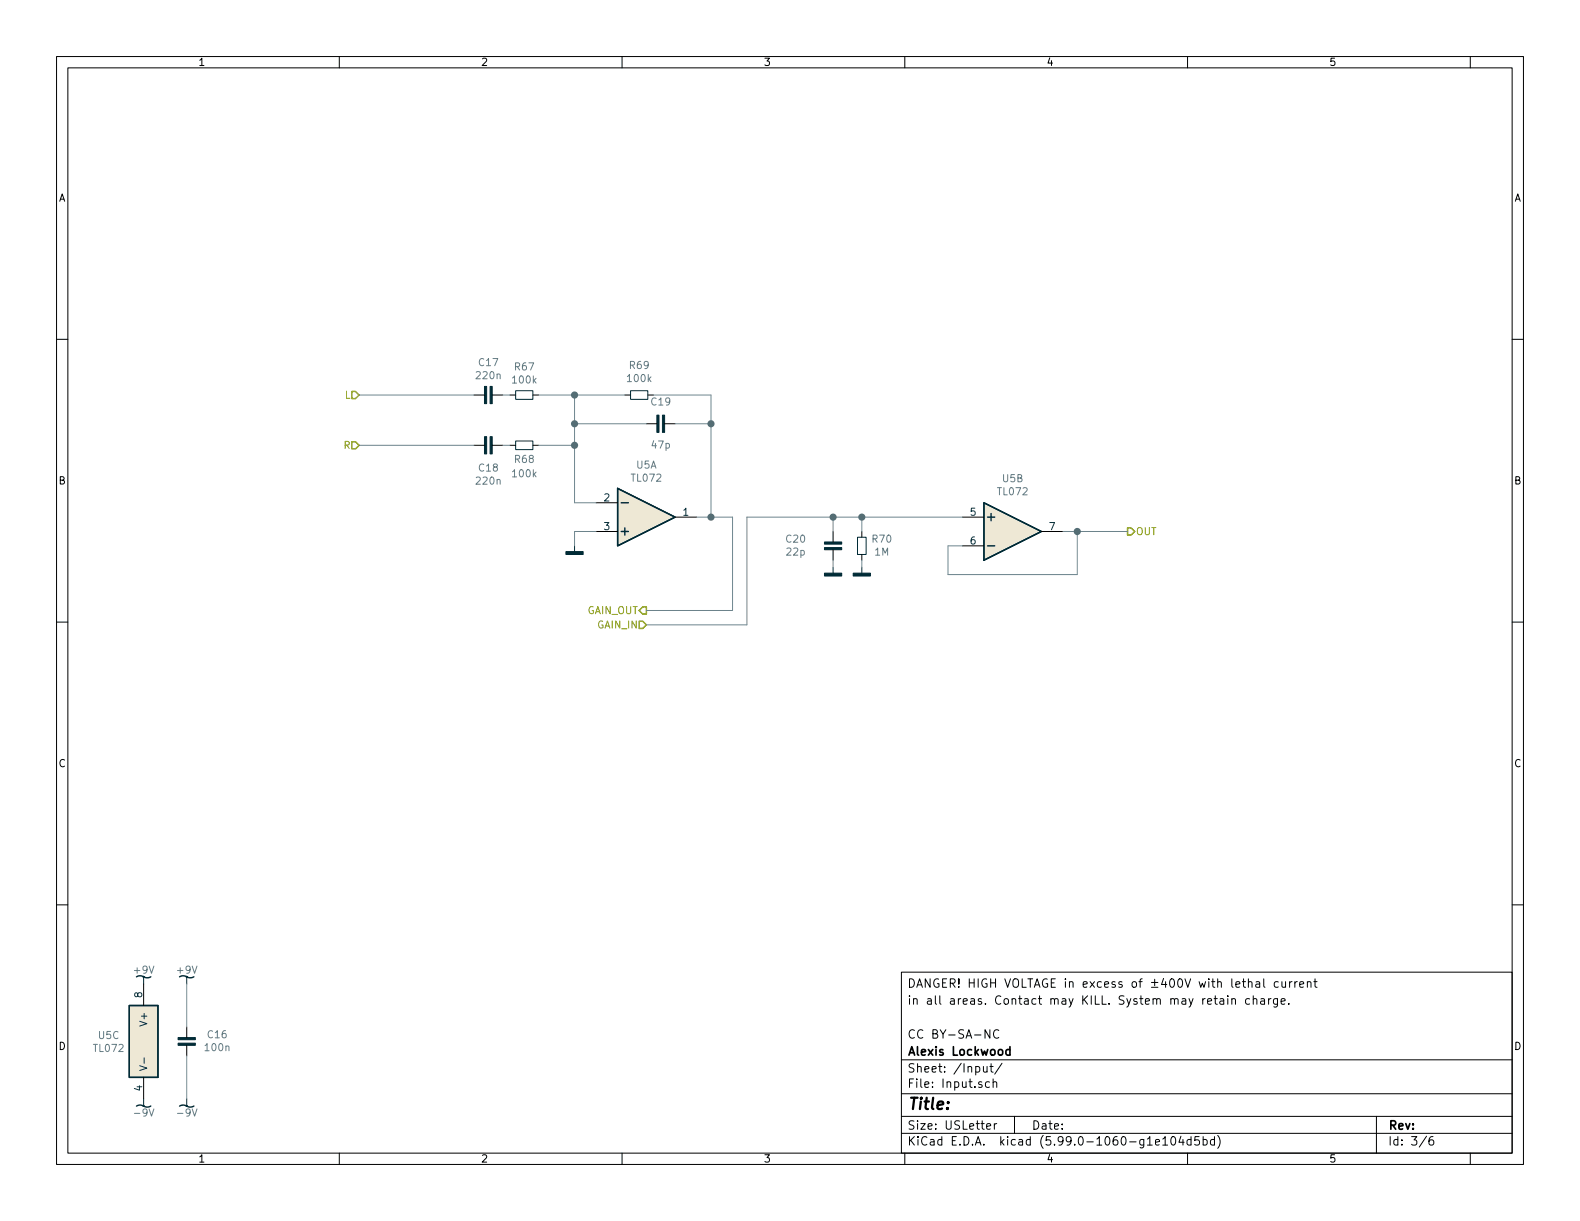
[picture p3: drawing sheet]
EESchema Schematic File Version 5
EELAYER 31 0
EELAYER END
$Descr USLetter 11000 8500
encoding utf-8
Sheet 2 6
Title ""
Date ""
Rev ""
Comp "Alexis Lockwood"
Comment1 "CC BY-SA-NC"
Comment2 ""
Comment3 "in all areas. Contact may KILL. System may retain charge."
Comment4 "DANGER! HIGH VOLTAGE in excess of ±400V with lethal current"
Comment5 ""
Comment6 ""
Comment7 ""
Comment8 ""
Comment9 ""
$EndDescr
Connection ~ 4000 3100
Connection ~ 4000 2750
Connection ~ 4000 2950
Connection ~ 4950 2950
Connection ~ 4950 3600
Connection ~ 7500 3700
Connection ~ 6000 3600
Connection ~ 5800 3600
Wire Wire Line
	1300 7150 1300 6850
Wire Wire Line
	1300 7650 1300 7350
Wire Wire Line
	2500 2750 3300 2750
Wire Wire Line
	2500 3100 3300 3100
Wire Wire Line
	3500 2750 3550 2750
Wire Wire Line
	3500 3100 3550 3100
Wire Wire Line
	3750 2750 4000 2750
Wire Wire Line
	3750 3100 4000 3100
Wire Wire Line
	4000 2750 4000 2950
Wire Wire Line
	4000 2750 4350 2750
Wire Wire Line
	4000 2950 4000 3100
Wire Wire Line
	4000 2950 4500 2950
Wire Wire Line
	4000 3100 4000 3500
Wire Wire Line
	4000 3500 4150 3500
Wire Wire Line
	4000 3700 4000 3800
Wire Wire Line
	4000 3700 4150 3700
Wire Wire Line
	4500 4250 5100 4250
Wire Wire Line
	4500 4350 5200 4350
Wire Wire Line
	4550 2750 4950 2750
Wire Wire Line
	4700 2950 4950 2950
Wire Wire Line
	4950 2750 4950 2950
Wire Wire Line
	4950 2950 4950 3600
Wire Wire Line
	4950 3600 4850 3600
Wire Wire Line
	5100 3600 4950 3600
Wire Wire Line
	5100 3600 5100 4250
Wire Wire Line
	5200 3600 5800 3600
Wire Wire Line
	5200 4350 5200 3600
Wire Wire Line
	5800 3600 5800 3700
Wire Wire Line
	5800 3600 6000 3600
Wire Wire Line
	5800 3900 5800 3950
Wire Wire Line
	6000 3600 6000 3700
Wire Wire Line
	6000 3600 6700 3600
Wire Wire Line
	6000 3900 6000 3950
Wire Wire Line
	6600 3800 6600 4000
Wire Wire Line
	6600 3800 6700 3800
Wire Wire Line
	6600 4000 7500 4000
Wire Wire Line
	7400 3700 7500 3700
Wire Wire Line
	7500 3700 7500 4000
Wire Wire Line
	7500 3700 7850 3700
Text HLabel 2500 2750 0    50   Input ~ 0
L
Text HLabel 2500 3100 0    50   Input ~ 0
R
Text HLabel 4500 4250 0    50   Output ~ 0
GAIN_OUT
Text HLabel 4500 4350 0    50   Input ~ 0
GAIN_IN
Text HLabel 7850 3700 2    50   Output ~ 0
OUT
$Comp
L power-all:+9V_wave #PWR?
U 1 1
P 1000 6850
F 0 "#PWR?" H 1000 7050 50  0001 C CNN
F 1 "+9V_wave" H 1000 7050 50  0001 C CNN
F 2 "" H 1000 6850 50  0001 C CNN
F 3 "" H 1000 6850 50  0001 C CNN
F 4 "+9V" H 1000 6950 50  0000 C CNN "Net"
	1    1000 6850
	1    0    0    -1  
$EndComp
$Comp
L power-all:-9V_wave #PWR?
U 1 1
P 1000 7650
F 0 "#PWR?" H 1000 7850 50  0001 C CNN
F 1 "-9V_wave" H 1000 7850 50  0001 C CNN
F 2 "" H 1000 7650 50  0001 C CNN
F 3 "" H 1000 7650 50  0001 C CNN
F 4 "-9V" H 1000 7750 50  0000 C CNN "Net"
	1    1000 7650
	-1   0    0    1   
$EndComp
$Comp
L power-all:+9V_wave #PWR?
U 1 1
P 1300 6850
F 0 "#PWR?" H 1300 7050 50  0001 C CNN
F 1 "+9V_wave" H 1300 7050 50  0001 C CNN
F 2 "" H 1300 6850 50  0001 C CNN
F 3 "" H 1300 6850 50  0001 C CNN
F 4 "+9V" H 1300 6950 50  0000 C CNN "Net"
	1    1300 6850
	1    0    0    -1  
$EndComp
$Comp
L power-all:-9V_wave #PWR?
U 1 1
P 1300 7650
F 0 "#PWR?" H 1300 7850 50  0001 C CNN
F 1 "-9V_wave" H 1300 7850 50  0001 C CNN
F 2 "" H 1300 7650 50  0001 C CNN
F 3 "" H 1300 7650 50  0001 C CNN
F 4 "-9V" H 1300 7750 50  0000 C CNN "Net"
	1    1300 7650
	-1   0    0    1   
$EndComp
$Comp
L power-all:GND #PWR?
U 1 1
P 4000 3800
F 0 "#PWR?" H 4000 3600 50  0001 C CNN
F 1 "GND" H 4000 3600 50  0001 C CNN
F 2 "" H 4000 3800 50  0001 C CNN
F 3 "" H 4000 3800 50  0001 C CNN
F 4 "GND" H 4000 3700 50  0001 C CNN "Net"
	1    4000 3800
	1    0    0    -1  
$EndComp
$Comp
L power-all:GND #PWR?
U 1 1
P 5800 3950
F 0 "#PWR?" H 5800 3750 50  0001 C CNN
F 1 "GND" H 5800 3750 50  0001 C CNN
F 2 "" H 5800 3950 50  0001 C CNN
F 3 "" H 5800 3950 50  0001 C CNN
F 4 "GND" H 5800 3850 50  0001 C CNN "Net"
	1    5800 3950
	1    0    0    -1  
$EndComp
$Comp
L power-all:GND #PWR?
U 1 1
P 6000 3950
F 0 "#PWR?" H 6000 3750 50  0001 C CNN
F 1 "GND" H 6000 3750 50  0001 C CNN
F 2 "" H 6000 3950 50  0001 C CNN
F 3 "" H 6000 3950 50  0001 C CNN
F 4 "GND" H 6000 3850 50  0001 C CNN "Net"
	1    6000 3950
	1    0    0    -1  
$EndComp
$Comp
L AltDevice:R R67
U 1 1
P 3650 2750
F 0 "R67" V 3844 2750 50  0000 C CNN
F 1 "100k" V 3753 2750 50  0000 C CNN
F 2 "Resistor_THT:R_Axial_DIN0207_L6.3mm_D2.5mm_P10.16mm_Horizontal" V 3690 2740 50  0001 C CNN
F 3 "~" H 3650 2750 50  0001 C CNN
F 4 "Stock:res/100k" H 3650 2750 50  0001 C CNN "BOM"
	1    3650 2750
	0    -1   -1   0   
$EndComp
$Comp
L AltDevice:R R68
U 1 1
P 3650 3100
F 0 "R68" V 3550 3100 50  0000 C CNN
F 1 "100k" V 3450 3100 50  0000 C CNN
F 2 "Resistor_THT:R_Axial_DIN0207_L6.3mm_D2.5mm_P10.16mm_Horizontal" V 3690 3090 50  0001 C CNN
F 3 "~" H 3650 3100 50  0001 C CNN
F 4 "Stock:res/100k" H 3650 3100 50  0001 C CNN "BOM"
	1    3650 3100
	0    -1   -1   0   
$EndComp
$Comp
L AltDevice:R R69
U 1 1
P 4450 2750
F 0 "R69" V 4654 2750 50  0000 C CNN
F 1 "100k" V 4563 2750 50  0000 C CNN
F 2 "Resistor_THT:R_Axial_DIN0207_L6.3mm_D2.5mm_P10.16mm_Horizontal" V 4490 2740 50  0001 C CNN
F 3 "~" H 4450 2750 50  0001 C CNN
F 4 "Stock:res/100k" H 4450 2750 50  0001 C CNN "BOM"
	1    4450 2750
	0    -1   -1   0   
$EndComp
$Comp
L AltDevice:R R70
U 1 1
P 6000 3800
F 0 "R70" H 5861 3755 50  0000 C CNN
F 1 "1M" H 5861 3845 50  0000 C CNN
F 2 "Resistor_THT:R_Axial_DIN0207_L6.3mm_D2.5mm_P10.16mm_Horizontal" V 6040 3790 50  0001 C CNN
F 3 "~" H 6000 3800 50  0001 C CNN
F 4 "Stock:res/1M" H 6000 3800 50  0001 C CNN "BOM"
	1    6000 3800
	-1   0    0    1   
$EndComp
$Comp
L AltDevice:C C16
U 1 1
P 1300 7250
F 0 "C16" H 1088 7205 50  0000 C CNN
F 1 "100n" H 1088 7295 50  0000 C CNN
F 2 "Capacitor_THT:C_Disc_D4.7mm_W2.5mm_P5.00mm" H 1338 7100 50  0001 C CNN
F 3 "~" H 1300 7250 50  0001 C CNN
F 4 "Stock:cer/100n" H 1300 7250 50  0001 C CNN "BOM"
	1    1300 7250
	-1   0    0    1   
$EndComp
$Comp
L AltDevice:C C17
U 1 1
P 3400 2750
F 0 "C17" V 3624 2750 50  0000 C CNN
F 1 "220n" V 3533 2750 50  0000 C CNN
F 2 "Capacitor_THT:C_Rect_L9.0mm_W4.2mm_P7.50mm_MKT" H 3438 2600 50  0001 C CNN
F 3 "~" H 3400 2750 50  0001 C CNN
F 4 "Stock:film/220n" H 3400 2750 50  0001 C CNN "BOM"
	1    3400 2750
	0    -1   -1   0   
$EndComp
$Comp
L AltDevice:C C18
U 1 1
P 3400 3100
F 0 "C18" V 3240 3100 50  0000 C CNN
F 1 "220n" V 3149 3100 50  0000 C CNN
F 2 "Capacitor_THT:C_Rect_L9.0mm_W4.2mm_P7.50mm_MKT" H 3438 2950 50  0001 C CNN
F 3 "~" H 3400 3100 50  0001 C CNN
F 4 "Stock:film/220n" H 3400 3100 50  0001 C CNN "BOM"
	1    3400 3100
	0    -1   -1   0   
$EndComp
$Comp
L AltDevice:C C19
U 1 1
P 4600 2950
F 0 "C19" V 4750 2950 50  0000 C CNN
F 1 "47p" V 4450 2950 50  0000 C CNN
F 2 "Capacitor_THT:C_Disc_D4.7mm_W2.5mm_P5.00mm" H 4638 2800 50  0001 C CNN
F 3 "~" H 4600 2950 50  0001 C CNN
F 4 "Stock:cer/47p" H 4600 2950 50  0001 C CNN "BOM"
	1    4600 2950
	0    -1   -1   0   
$EndComp
$Comp
L AltDevice:C C20
U 1 1
P 5800 3800
F 0 "C20" H 5539 3755 50  0000 C CNN
F 1 "22p" H 5539 3845 50  0000 C CNN
F 2 "Capacitor_THT:C_Disc_D3.8mm_W2.6mm_P2.50mm" H 5838 3650 50  0001 C CNN
F 3 "~" H 5800 3800 50  0001 C CNN
F 4 "Stock:cer/22p" H 5800 3800 50  0001 C CNN "BOM"
	1    5800 3800
	1    0    0    1   
$EndComp
$Comp
L TexasInstruments:TL072CP U5
U 3 1
P 1000 7250
F 0 "U5" H 756 7295 50  0000 C CNN
F 1 "TL072" H 756 7205 50  0000 C CNN
F 2 "Package_DIP:DIP-8_W7.62mm_LongPads" H 1000 6950 50  0001 C CNN
F 3 "http://www.ti.com/lit/ds/symlink/tl071a.pdf" H 1000 6850 50  0001 C CNN
F 4 "TI" H 1000 6650 50  0001 C CNN "Manuf"
F 5 "TL072CP" H 1000 6550 50  0001 C CNN "MPN"
F 6 "M:595-TL072IPE4, DK:296-14997-5-ND" H 1000 6750 50  0001 C CNN "BOM"
	3    1000 7250
	1    0    0    -1  
$EndComp
$Comp
L TexasInstruments:TL072CP U5
U 1 1
P 4450 3600
F 0 "U5" H 4500 3966 50  0000 C CNN
F 1 "TL072" H 4500 3875 50  0000 C CNN
F 2 "Package_DIP:DIP-8_W7.62mm_LongPads" H 4450 3300 50  0001 C CNN
F 3 "http://www.ti.com/lit/ds/symlink/tl071a.pdf" H 4450 3200 50  0001 C CNN
F 4 "TI" H 4450 3000 50  0001 C CNN "Manuf"
F 5 "TL072CP" H 4450 2900 50  0001 C CNN "MPN"
F 6 "M:595-TL072IPE4, DK:296-14997-5-ND" H 4450 3100 50  0001 C CNN "BOM"
	1    4450 3600
	1    0    0    -1  
$EndComp
$Comp
L TexasInstruments:TL072CP U5
U 2 1
P 7000 3700
F 0 "U5" H 7050 3334 50  0000 C CNN
F 1 "TL072" H 7050 3425 50  0000 C CNN
F 2 "Package_DIP:DIP-8_W7.62mm_LongPads" H 7000 3400 50  0001 C CNN
F 3 "http://www.ti.com/lit/ds/symlink/tl071a.pdf" H 7000 3300 50  0001 C CNN
F 4 "TI" H 7000 3100 50  0001 C CNN "Manuf"
F 5 "TL072CP" H 7000 3000 50  0001 C CNN "MPN"
F 6 "M:595-TL072IPE4, DK:296-14997-5-ND" H 7000 3200 50  0001 C CNN "BOM"
	2    7000 3700
	1    0    0    1   
$EndComp
$EndSCHEMATC
